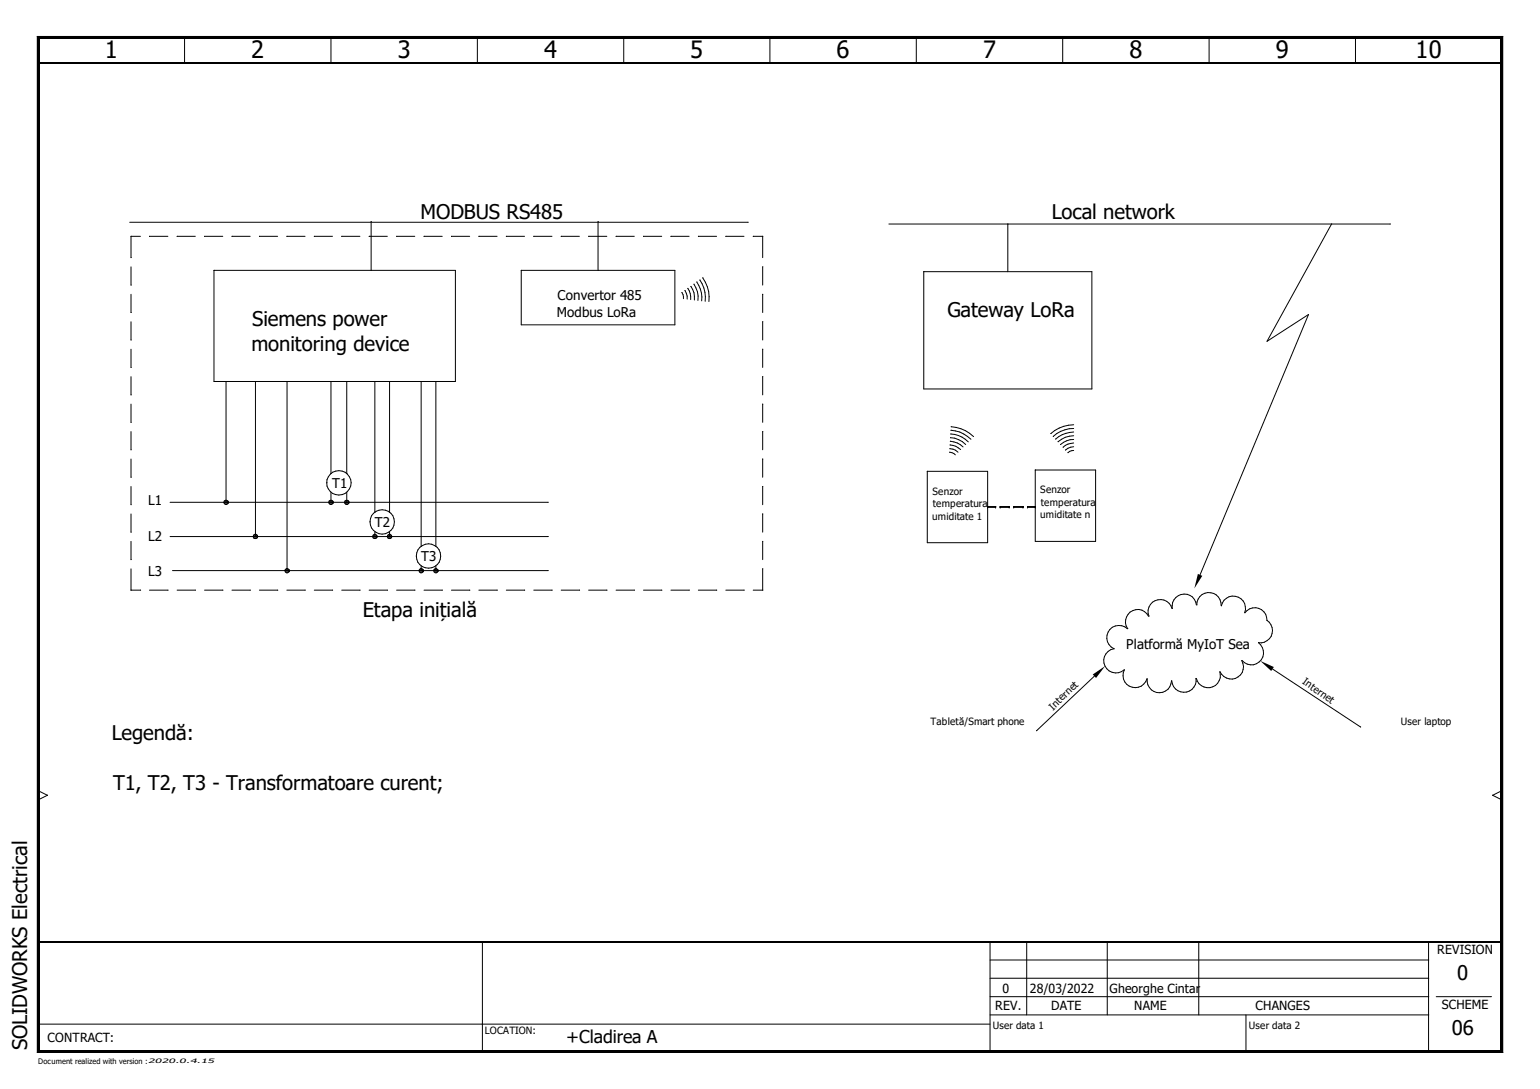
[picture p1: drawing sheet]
<svg xmlns="http://www.w3.org/2000/svg" width="297mm" height="210mm" viewBox="0 0 297 210" stroke-linecap="round" stroke-linejoin="round" font-family="sans-serif">
<path d="M.1 0h296.8v209.8h-296.8z" fill="none" stroke="#fff" stroke-width=".19"/>
<g fill="none" stroke="#000" stroke-width=".19">
<path d="M7.2 7l.4 .4zM7.2 7h282.7zM7.2 7v195.9zM7.2 7h282.7v195.9h-282.7zM7.6 7.4h281.9zM7.6 7.4v195.1zM7.6 7.4h281.9v195.1h-281.9zM35.6 7.2v4.9M63.9 7.2l-.1 4.9M92.1 7.2v4.9M120.4 7.2l-.1 4.9M148.5 7.2v4.9"/>
<path d="M176.8 7.2l-.1 4.9M205 7.2v4.9M233.3 7.2l-.1 4.9M261.5 7.2l-.1 4.9M289.5 7.4l.4-.4zM289.5 7.4v195.1zM289.9 7v195.9zM25 42.8h119.3M25.3 51.4v3.5M25.3 56.7v3.5M27.1 45.6h-1.8v4.1M28.8 45.6h3.6"/>
<path d="M34.2 45.6h3.5M39.5 45.6h3.5M41.3 52.1h46.5v21.4h-46.5zM44.7 45.6h3.6M50 45.6h3.5M55.3 45.6h3.5M60.6 45.6h3.5M65.9 45.6h3.5M71.2 45.6h3.5M71.6 42.7v9.4M76.5 45.6h3.5M81.8 45.6h3.5"/>
<path d="M87.1 45.6h3.5M92.4 45.6h3.5M97.7 45.6h3.5M100.5 52.1h29.7v10.5h-29.7zM103 45.6h3.5M108.2 45.6h3.6M113.5 45.6h3.5M115.4 42.7v9.4M118.8 45.6h3.5M124.1 45.6h3.5M129.4 45.6h3.5M131.5 56.4l.2 .4 .1 .8"/>
<path d="M131.5 56.4h.1M132.2 56l.3 1.1v.6M132.7 55.6a3.2 3.2 0 0 1 .5 2.1M133.3 55.2a3.6 3.6 0 0 1 .6 2.6M133.3 55.2h.1M133.9 54.8a4.4 4.4 0 0 1 .7 3.1M134.4 54.4a5.4 5.4 0 0 1 .9 3.6M134.7 45.6h3.5M135 54a5.9 5.9 0 0 1 1 4.1M135 54h.1M135.6 53.6h-.1a6.5 6.5 0 0 1 1.2 4.5M140 45.6h3.5"/>
<path d="M145.3 45.6h1.8M147.1 45.6v4.1M147.1 51.4v3.5M147.1 56.7v3.5M171.4 43.2h96.8M178.2 52.4h32.4v22.6h-32.4zM194.4 43.2v9.2M256.8 43.2l-12.4 22.6 8-5.2-20.9 50.2M25.3 62v3.5M25.3 67.3v3.5M25.3 72.6v3.5M25.3 77.9v3.5"/>
<path d="M43.6 73.5v23.3M49.3 73.5v29.9M55.4 73.5v36.5M63.8 73.5l.1 17.8M66.9 73.5v17.8M72.3 73.5v25.2M75.1 73.5l.1 25.2M81.2 73.5l.1 31.8M84.1 73.5v31.8M147.1 62v3.5M147.1 67.3v3.5M147.1 72.6v3.5"/>
<path d="M147.1 77.9v3.5M25.3 83.2v3.5M25.3 88.5v3.5M25.3 93.8v3.5M25.3 99.1v3.5M32.8 96.8h72.9M44 96.6v.4zM63 93h.1M63.8 94.9v1.9M64.2 96.6v.4zM66.9 94.9v1.9M67.3 96.6v.4z"/>
<path d="M147.1 83.2v3.5M147.1 88.5v3.5M147.1 93.8v3.5M147.1 99.1v3.5M178.9 90.8h11.6v13.8h-11.6zM183.2 86.5l1.1 .3 .5 .4M183.2 86.5h.1M183.2 87.2l.8 .2 .3 .3M183.3 85.8a3.1 3.1 0 0 1 2 .9M183.3 85a3.8 3.8 0 0 1 2.5 1.1M183.4 84.4h-.1a4.5 4.5 0 0 1 3 1.3M183.4 83.7a5.1 5.1 0 0 1 3.4 1.5"/>
<path d="M183.5 82.9h-.1a5.7 5.7 0 0 1 3.9 1.8M183.5 82.3a6.8 6.8 0 0 1 4.3 1.9M190.5 97.7h.1M190.5 97.7h1.6M192 97.7h.1M192.9 97.7h.1M192.9 97.7h1.8M194.6 97.7h.1M195.5 97.7h.1M195.5 97.7h1.9M197.3 97.7h.1M198.2 97.7h.1"/>
<path d="M198.2 97.7h1.5M199.7 97.7h.1M199.7 90.6h11.6v13.8h-11.6zM205.1 86.2h.1M207.1 83.3a5.7 5.7 0 0 0-3.5 1.3h.1M207.1 84a4.5 4.5 0 0 0-3 1.1M207.1 84.7a3.9 3.9 0 0 0-2.5 1M207.1 85.4a2.97 2.97 0 0 0-2 .8M207.1 86.1l-1.1 .3-.4 .3M207.1 86.8l-.8 .2-.3 .2M207.1 81.9a6.8 6.8 0 0 0-4.4 1.7M207.1 82.6a5.9 5.9 0 0 0-3.9 1.5"/>
<path d="M25.3 104.4v3.5M25.3 109.6v4.1h1.8M28.8 113.7h3.6M32.8 103.4h72.9M33.3 110h72.4M34.2 113.7h3.5M39.5 113.7h3.5M44.7 113.7h3.6M49.7 103.3v.3zM50 113.7h3.6M55.3 113.7h3.6M55.7 109.8v.4z"/>
<path d="M60.6 113.7h3.6M65.9 113.7h3.6M71.2 113.7h3.6M71.4 100.6h.1M72.3 102.5v.9M72.7 103.3v.3zM75.1 102.5v.9M75.5 103.3v.3zM76.5 113.7h3.5M80.3 107.2h.1M81.2 109.1v.9M81.6 109.8v.4z"/>
<path d="M81.8 113.7h3.5M84.1 109.1v.9M84.5 109.8v.4zM87.1 113.7h3.5M92.4 113.7h3.5M97.7 113.7h3.5M103 113.7h3.5M108.2 113.7h3.6M113.5 113.7h3.6M118.8 113.7h3.6M124.1 113.7h3.6M129.4 113.7h3.6"/>
<path d="M134.7 113.7h3.6M140 113.7h3.5M145.3 113.7h1.8M147.1 104.4v3.5M147.1 109.6v4.1M221.5 118.8a2.33 2.33 0 0 0-3.3-1 2.33 2.33 0 0 0-.7 3.4M226.1 117.3a2.32 2.32 0 0 0-3-1.6 2.32 2.32 0 0 0-1.4 3M230.8 116.6a2.33 2.33 0 0 0-2.7-2.1 2.33 2.33 0 0 0-2 2.8M230.9 116.6a2.33 2.33 0 0 1 2.4-2.4 2.33 2.33 0 0 1 2.2 2.6M235.6 116.8a2.34 2.34 0 0 1 2.9-1.8 2.34 2.34 0 0 1 1.6 3.1M235.6 116.8h.1M240.2 118.1h-.1a2.37 2.37 0 0 1 2.7-.8 2.37 2.37 0 0 1 1.6 2.3"/>
<path d="M244.4 119.6a2.35 2.35 0 0 1 .9 2.8 2.35 2.35 0 0 1-2.6 1.5M244.4 119.6h.1M211.1 130.3l-11.1 10.5M214.8 125.1a2.35 2.35 0 0 0-1.7 3.3 2.35 2.35 0 0 0 3.7 .7M216.8 129.1h.1M217.5 121.2a2.35 2.35 0 0 0-3.6 .4 2.35 2.35 0 0 0 1 3.5M239.6 127.3h-.1a2.38 2.38 0 0 1-1 3.4 2.38 2.38 0 0 1-3.2-1.2 2.39 2.39 0 0 1-1.7 3 2.39 2.39 0 0 1-2.9-1.7 2.36 2.36 0 0 1-2.1 2.6 2.36 2.36 0 0 1-2.6-2.2 2.36 2.36 0 0 1-2.6 2.3 2.36 2.36 0 0 1-2.1-2.6 2.37 2.37 0 0 1-3.2 1.5 2.37 2.37 0 0 1-1.2-3.3M242.7 123.9a2.36 2.36 0 0 1 .4 3.5 2.36 2.36 0 0 1-3.5-.1M242.7 123.9h.1M245.4 128.9l17.1 11.2M7.4 152.4l1.7 .9M9.1 153.3l-1.7 .9"/>
<path d="M9.1 153.3h.1M287.9 153.3l1.8 .9M287.9 153.3h.1M289.7 152.4l-1.8 .9M7.4 197.4h183.6M93 181.5v21.2M93 181.5h.1M191 195.6h84.6M191 192.1h84.6M191 188.6h84.6M191 185h84.6M191 181.5v21.2"/>
<path d="M198.1 181.5l-.1 14.1M213.6 181.5v14.1M231.3 181.5l-.1 14.1M240.3 195.6l.1 7.1M275.6 181.5l-.1 21.2M277 192.1h10.7M7.2 202.9l.4-.4zM7.2 202.9h282.7zM7.6 202.5h281.9zM289.5 202.5l.4 .4z"/>
<circle cx="43.6" cy="96.8" r=".42"/>
<circle cx="63.8" cy="96.8" r=".42"/>
<circle cx="65.4" cy="93.1" r="2.36"/>
<circle cx="66.9" cy="96.8" r=".42"/>
<circle cx="49.3" cy="103.4" r=".42"/>
<circle cx="55.4" cy="110" r=".42"/>
<circle cx="72.3" cy="103.4" r=".42"/>
<circle cx="73.7" cy="100.6" r="2.34"/>
<circle cx="75.1" cy="103.4" r=".42"/>
<circle cx="81.2" cy="110" r=".42"/>
<circle cx="82.6" cy="107.2" r="2.34"/>
<circle cx="84.1" cy="110" r=".42"/>
</g>
<path d="M7.2 7.2h282.7M7.4 12.1h282.3M7.4 181.5h282.3M7.2 202.7h282.7" fill="none" stroke="#000" stroke-width=".34"/>
<g fill="#000">
<path d="M7.2 7l.4 .4zM289.5 7.4l.4-.4zM43.2 96.6v.4zM43.2 96.6l.1 .6zM43.3 96.5v.7l-.1-.6zM43.3 96.5l.2 .7h-.2zM43.3 96.5l.2-.1v.8zM43.5 96.4l.2 .8h-.2zM43.5 96.4h.2v.8zM43.7 96.4l.2 .8h-.2zM43.7 96.4l.2 .1v.7zM43.9 96.5l.1 .5-.1 .2z"/>
<path d="M43.9 96.5l.1 .5zM44 96.6v.4zM63.5 96.6v.4zM63.5 96.6l.1 .6zM63.6 96.5v.7l-.1-.6zM63.6 96.5l.2 .7h-.2zM63.6 96.5l.2-.1v.8zM63.8 96.4l.1 .8h-.1zM63.8 96.4h.1v.8zM63.9 96.4l.2 .8h-.2zM63.9 96.4l.2 .1v.7zM64.1 96.5l.1 .5-.1 .2z"/>
<path d="M64.1 96.5l.1 .5zM64.2 96.6v.4zM66.5 96.6v.4zM66.5 96.6l.1 .6zM66.6 96.5v.7l-.1-.6zM66.6 96.5l.2 .7h-.2zM66.6 96.5l.2-.1v.8zM66.8 96.4l.2 .8h-.2zM66.8 96.4h.2v.8zM67 96.4l.2 .8h-.2zM67 96.4l.2 .1v.7zM67.2 96.5v.7z"/>
<path d="M67.2 96.5l.1 .5zM67.3 96.6v.4zM48.9 103.3v.3zM48.9 103.3l.1 .5zM49 103.1v.7zM49 103.1l.1 .7h-.1zM49 103.1l.1-.1v.8zM49.1 103l.3 .8h-.3zM49.1 103h.3v.8zM49.4 103l.1 .8h-.1zM49.4 103l.1 .1v.7zM49.5 103.1l.2 .5-.2 .2z"/>
<path d="M49.5 103.1l.2 .5zM49.7 103.3v.3zM55 109.8v.4zM55 109.8l.1 .5zM55 109.8l.1-.1v.6zM55.1 109.7l.2 .7-.2-.1zM55.1 109.7l.2-.1v.8zM55.3 109.6l.2 .8h-.2zM55.3 109.6h.2v.8zM55.5 109.6l.1 .7-.1 .1zM55.5 109.6l.1 .1v.6zM55.6 109.7l.1 .5-.1 .1z"/>
<path d="M55.6 109.7l.1 .5zM55.7 109.8v.4zM71.9 103.3v.3zM71.9 103.3l.1 .5zM72 103.1v.7l-.1-.5zM72 103.1l.2 .7h-.2zM72 103.1l.2-.1v.8zM72.2 103l.2 .8h-.2zM72.2 103h.2v.8zM72.4 103l.2 .8h-.2zM72.4 103l.2 .1v.7zM72.6 103.1l.1 .5-.1 .2z"/>
<path d="M72.6 103.1l.1 .5zM72.7 103.3v.3zM74.8 103.3v.3zM74.8 103.3l.1 .5zM74.9 103.1v.7l-.1-.5zM74.9 103.1l.2 .7h-.2zM74.9 103.1l.2-.1v.8zM75.1 103l.1 .8h-.1zM75.1 103h.1v.8zM75.2 103l.2 .8h-.2zM75.2 103l.2 .1v.7zM75.4 103.1l.1 .5-.1 .2z"/>
<path d="M75.4 103.1l.1 .5zM75.5 103.3v.3zM80.9 109.8v.4zM80.9 109.8l.1 .5zM80.9 109.8l.1-.1v.6zM81 109.7l.1 .7-.1-.1zM81 109.7l.1-.1v.8zM81.1 109.6l.2 .8h-.2zM81.1 109.6h.2v.8zM81.3 109.6l.2 .7-.2 .1zM81.3 109.6l.2 .1v.6zM81.5 109.7v.6z"/>
<path d="M81.5 109.7l.1 .5zM81.6 109.8v.4zM83.7 109.8v.4zM83.7 109.8l.1 .5zM83.7 109.8l.1-.1v.6zM83.8 109.7l.2 .7-.2-.1zM83.8 109.7l.2-.1v.8zM84 109.6l.2 .8h-.2zM84 109.6h.2v.8zM84.2 109.6l.1 .7-.1 .1zM84.2 109.6l.1 .1v.6zM84.3 109.7l.2 .5-.2 .1z"/>
<path d="M84.3 109.7l.2 .5zM84.5 109.8v.4zM231.1 110.6l.8 .4-1.5 2.4zM210.8 130l2.3-1.6-1.7 2.3zM243.1 127.4l2.6 1.2-.5 .7zM7.2 202.9l.4-.4zM289.5 202.5l.4 .4z"/>
</g>
<path d="M7.4 7v195.9M289.7 7v195.9" fill="none" stroke="#000" stroke-width=".38"/>
<g font-size="4.6">
<text x="20.2" y="11.3">1</text>
<text x="48.5" y="11.3">2</text>
<text x="76.7" y="11.3">3</text>
<text x="104.9" y="11.3">4</text>
<text x="133.1" y="11.3">5</text>
<text x="161.4" y="11.3">6</text>
<text x="189.6" y="11.3">7</text>
<text x="217.8" y="11.3">8</text>
<text x="246.1" y="11.3">9</text>
<text x="273" y="11.3">10</text>
</g>
<g font-size="3.9">
<text x="81.1" y="42.2">MODBUS RS485</text>
<text x="202.9" y="42.1">Local network</text>
<text x="48.6" y="62.8">Siemens power</text>
<text x="182.7" y="61.2">Gateway LoRa</text>
<text x="48.5" y="67.6">monitoring device</text>
<text x="70" y="119">Etapa inițială</text>
<text x="21.5" y="142.6">Legendă:</text>
<text x="21.8" y="152.2">T1, T2, T3 - Transformatoare curent;</text>
<text x="281.1" y="188.9">0</text>
<text x="5.2" y="202.4" transform="rotate(-90 5.2 202.4)">SOLIDWORKS Electrical</text>
<text x="280" y="199.5">06</text>
</g>
<text font-size="3.4" x="109.2" y="201.1">+Cladirea A</text>
<g font-size="2.6">
<text x="107.5" y="57.8">Convertor 485</text>
<text x="107.4" y="61">Modbus LoRa</text>
<text x="64.1" y="94">T1</text>
<text x="28.6" y="97.3">L1</text>
<text x="72.3" y="101.5">T2</text>
<text x="28.6" y="104.4">L2</text>
<text x="28.6" y="111">L3</text>
<text x="81.2" y="108.1">T3</text>
<text x="217.2" y="125.1">Platformă MyIoT Sea</text>
</g>
<g font-size="2.4">
<text x="277.2" y="183.9">REVISION</text>
<text x="193.4" y="191.3">0</text>
<text x="198.6" y="191.3">28/03/2022</text>
<text x="214" y="191.3">Gheorghe Cintar</text>
<text x="192" y="194.7">REV.</text>
<text x="202.7" y="194.7">DATE</text>
<text x="218.8" y="194.7">NAME</text>
<text x="242.2" y="194.7">CHANGES</text>
<text x="278.1" y="194.4">SCHEME</text>
<text x="9.1" y="200.9">CONTRACT:</text>
</g>
<g font-size="1.9">
<text x="179.9" y="95.5">Senzor</text>
<text x="200.7" y="95.1">Senzor</text>
<text x="179.8" y="100.2">umiditate 1</text>
<text x="179.9" y="97.8">temperatura</text>
<text x="200.6" y="99.9">umiditate n</text>
<text x="200.7" y="97.5">temperatura</text>
<text x="251.1" y="131.7" transform="rotate(35 251.1 131.7)">Internet</text>
<text x="203.1" y="136.9" transform="rotate(-44 203.1 136.9)">Internet</text>
<text x="179.5" y="139.8">Tabletă/Smart phone</text>
<text x="270.2" y="139.8">User laptop</text>
<text x="93.5" y="199.3">LOCATION:</text>
<text x="191.5" y="198.3">User data 1</text>
<text x="240.9" y="198.3">User data 2</text>
</g>
<text font-size="1.5" x="7.4" y="205">Document realized with version :</text>
<text font-size="1.2" x="28.6" y="204.9">2020.0.4.15</text>
</svg>
